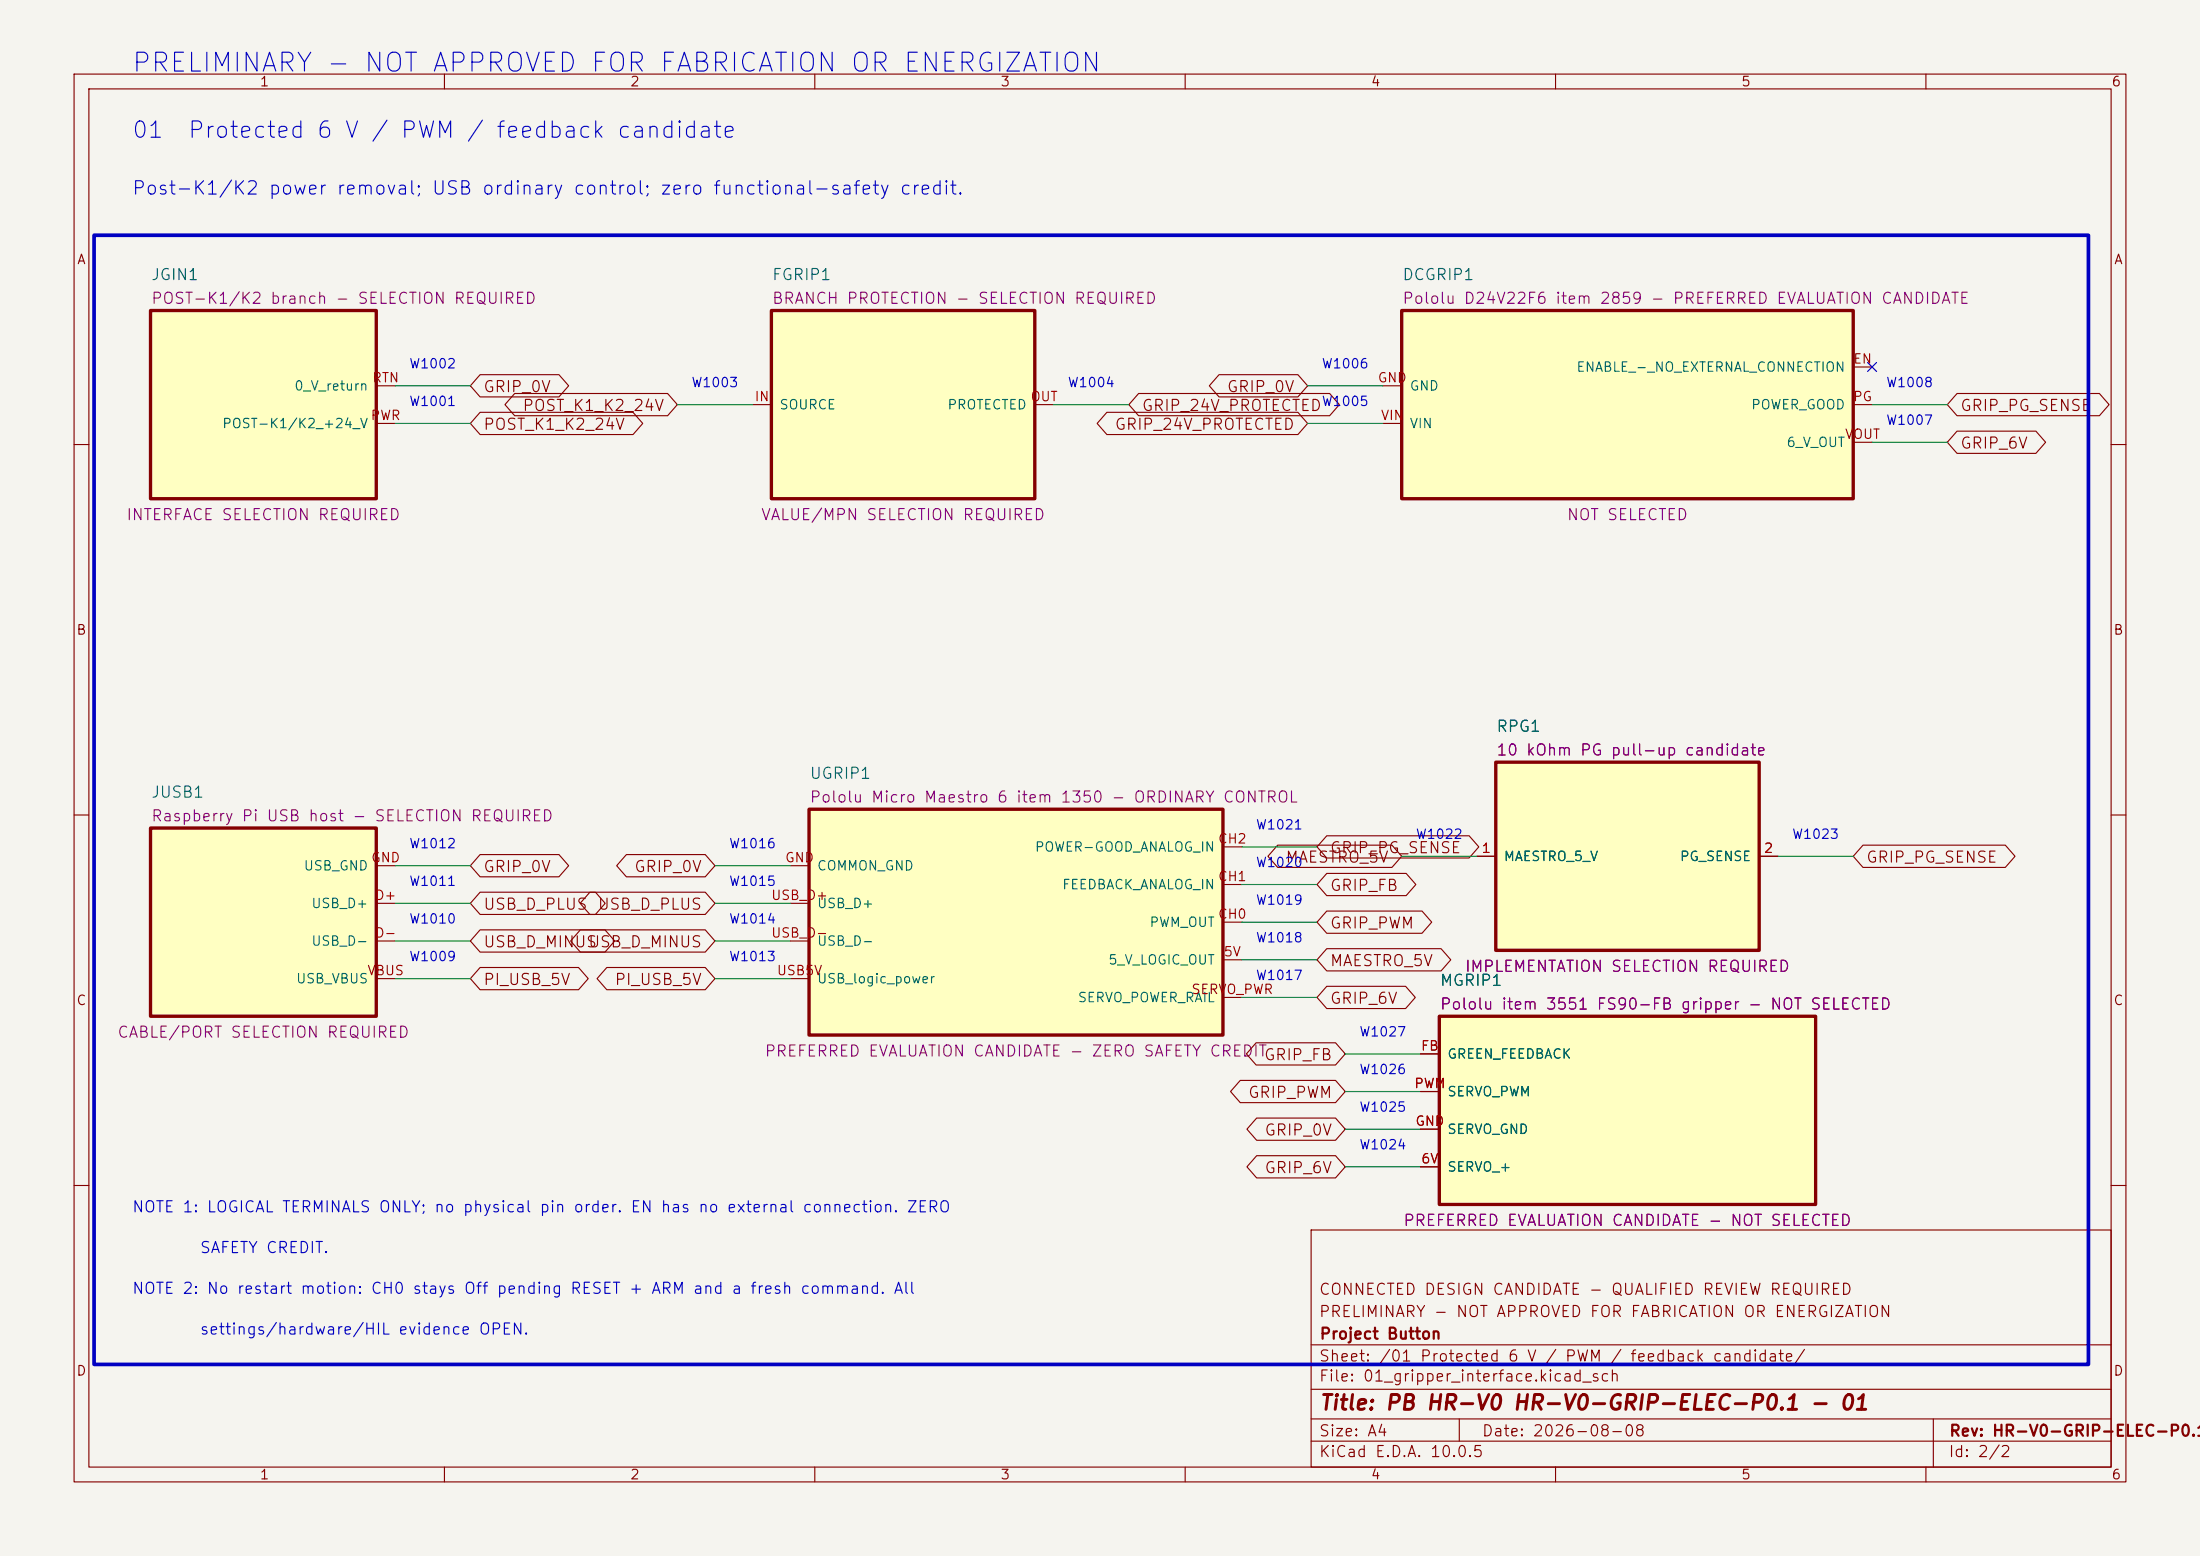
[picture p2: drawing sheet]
(kicad_sch
 (version 20250114) (generator "eeschema") (generator_version "10.0") (paper "A4")
 (title_block (title "PB HR-V0 HR-V0-GRIP-ELEC-P0.1 - 01") (date "2026-08-08") (rev "HR-V0-GRIP-ELEC-P0.1")
  (company "Project Button") (comment 1 "PRELIMINARY - NOT APPROVED FOR FABRICATION OR ENERGIZATION") (comment 2 "CONNECTED DESIGN CANDIDATE - QUALIFIED REVIEW REQUIRED"))
 (lib_symbols (symbol "PBV3:JGIN1"
   (pin_names (offset 1.016)) (exclude_from_sim no) (in_bom yes) (on_board yes)
   (property "Reference" "JGIN1" (at -15.24 -16.70 0) (effects (font (size 1.50 1.50)) (justify left bottom)))
   (property "Value" "POST-K1/K2 branch - SELECTION REQUIRED" (at 0.00 0.00 0) (effects (font (size 1.50 1.50)) (hide yes)))
   (property "Footprint" "" (at 0.00 0.00 0) (effects (font (size 1.50 1.50)) (hide yes)))
   (property "Datasheet" "Project Button Electrical V3-P1.13" (at 0.00 0.00 0) (effects (font (size 1.50 1.50)) (hide yes)))
   (property "Description" "Logical terminal identifiers are not connector pin numbers or pad positions. Physical implementation is SELECTION REQUIRED." (at 0.00 0.00 0) (effects (font (size 1.50 1.50)) (hide yes)))
   (property "Status" "INTERFACE SELECTION REQUIRED" (at 0.00 15.70 0) (effects (font (size 1.50 1.50)) (justify bottom)))
   (property "Evidence" "Actuator-power removal boundary only; connector and conductors not released." (at 0.00 0.00 0) (effects (font (size 1.50 1.50)) (hide yes)))
   (property "Display" "POST-K1/K2 branch - SELECTION REQUIRED" (at -15.24 -13.50 0) (effects (font (size 1.50 1.50)) (justify left bottom)))
   (symbol "JGIN1_0_1"
    (rectangle (start -15.24 -12.70) (end 15.24 12.70) (stroke (width 0.45) (type solid)) (fill (type background))))
   (symbol "JGIN1_1_1" (pin passive line (at 17.78 -2.54 180) (length 2.54) (name "POST-K1/K2 +24 V" (effects (font (size 1.27 1.27)))) (number "PWR" (effects (font (size 1.27 1.27))))) (pin passive line (at 17.78 2.54 180) (length 2.54) (name "0 V return" (effects (font (size 1.27 1.27)))) (number "RTN" (effects (font (size 1.27 1.27))))))
   (embedded_fonts no))
(symbol "PBV3:FGRIP1"
   (pin_names (offset 1.016)) (exclude_from_sim no) (in_bom yes) (on_board yes)
   (property "Reference" "FGRIP1" (at -17.78 -16.70 0) (effects (font (size 1.50 1.50)) (justify left bottom)))
   (property "Value" "BRANCH PROTECTION - SELECTION REQUIRED" (at 0.00 0.00 0) (effects (font (size 1.50 1.50)) (hide yes)))
   (property "Footprint" "" (at 0.00 0.00 0) (effects (font (size 1.50 1.50)) (hide yes)))
   (property "Datasheet" "No manufacturer selected" (at 0.00 0.00 0) (effects (font (size 1.50 1.50)) (hide yes)))
   (property "Description" "Fault current, cable, inrush, regulator behavior, ambient, bundling, connector limits and jurisdiction required." (at 0.00 0.00 0) (effects (font (size 1.50 1.50)) (hide yes)))
   (property "Status" "VALUE/MPN SELECTION REQUIRED" (at 0.00 15.70 0) (effects (font (size 1.50 1.50)) (justify bottom)))
   (property "Evidence" "No value or order code released." (at 0.00 0.00 0) (effects (font (size 1.50 1.50)) (hide yes)))
   (property "Display" "BRANCH PROTECTION - SELECTION REQUIRED" (at -17.78 -13.50 0) (effects (font (size 1.50 1.50)) (justify left bottom)))
   (symbol "FGRIP1_0_1"
    (rectangle (start -17.78 -12.70) (end 17.78 12.70) (stroke (width 0.45) (type solid)) (fill (type background))))
   (symbol "FGRIP1_1_1" (pin passive line (at -20.32 0.00 0) (length 2.54) (name "SOURCE" (effects (font (size 1.27 1.27)))) (number "IN" (effects (font (size 1.27 1.27))))) (pin passive line (at 20.32 0.00 180) (length 2.54) (name "PROTECTED" (effects (font (size 1.27 1.27)))) (number "OUT" (effects (font (size 1.27 1.27))))))
   (embedded_fonts no))
(symbol "PBV3:DCGRIP1"
   (pin_names (offset 1.016)) (exclude_from_sim no) (in_bom yes) (on_board yes)
   (property "Reference" "DCGRIP1" (at -30.48 -16.70 0) (effects (font (size 1.50 1.50)) (justify left bottom)))
   (property "Value" "Pololu D24V22F6 item 2859 - PREFERRED EVALUATION CANDIDATE" (at 0.00 0.00 0) (effects (font (size 1.50 1.50)) (hide yes)))
   (property "Footprint" "" (at 0.00 0.00 0) (effects (font (size 1.50 1.50)) (hide yes)))
   (property "Datasheet" "https://www.pololu.com/product/2859" (at 0.00 0.00 0) (effects (font (size 1.50 1.50)) (hide yes)))
   (property "Description" "EN is represented by an isolated logical stub and shall have no external connection in this candidate. Carrier, terminals, thermal/noise/inrush/capacitance and protection remain open." (at 0.00 0.00 0) (effects (font (size 1.50 1.50)) (hide yes)))
   (property "Status" "NOT SELECTED" (at 0.00 15.70 0) (effects (font (size 1.50 1.50)) (justify bottom)))
   (property "Evidence" "Product page current 2026; dimension drawing 12 November 2015. Typical current is not a released Project Button capacity." (at 0.00 0.00 0) (effects (font (size 1.50 1.50)) (hide yes)))
   (property "Display" "Pololu D24V22F6 item 2859 - PREFERRED EVALUATION CANDIDATE" (at -30.48 -13.50 0) (effects (font (size 1.50 1.50)) (justify left bottom)))
   (symbol "DCGRIP1_0_1"
    (rectangle (start -30.48 -12.70) (end 30.48 12.70) (stroke (width 0.45) (type solid)) (fill (type background))))
   (symbol "DCGRIP1_1_1" (pin passive line (at -33.02 -2.54 0) (length 2.54) (name "VIN" (effects (font (size 1.27 1.27)))) (number "VIN" (effects (font (size 1.27 1.27))))) (pin passive line (at -33.02 2.54 0) (length 2.54) (name "GND" (effects (font (size 1.27 1.27)))) (number "GND" (effects (font (size 1.27 1.27))))) (pin passive line (at 33.02 -5.08 180) (length 2.54) (name "6 V OUT" (effects (font (size 1.27 1.27)))) (number "VOUT" (effects (font (size 1.27 1.27))))) (pin passive line (at 33.02 0.00 180) (length 2.54) (name "POWER GOOD" (effects (font (size 1.27 1.27)))) (number "PG" (effects (font (size 1.27 1.27))))) (pin passive line (at 33.02 5.08 180) (length 2.54) (name "ENABLE - NO EXTERNAL CONNECTION" (effects (font (size 1.27 1.27)))) (number "EN" (effects (font (size 1.27 1.27))))))
   (embedded_fonts no))
(symbol "PBV3:JUSB1"
   (pin_names (offset 1.016)) (exclude_from_sim no) (in_bom yes) (on_board yes)
   (property "Reference" "JUSB1" (at -15.24 -16.70 0) (effects (font (size 1.50 1.50)) (justify left bottom)))
   (property "Value" "Raspberry Pi USB host - SELECTION REQUIRED" (at 0.00 0.00 0) (effects (font (size 1.50 1.50)) (hide yes)))
   (property "Footprint" "" (at 0.00 0.00 0) (effects (font (size 1.50 1.50)) (hide yes)))
   (property "Datasheet" "Raspberry Pi host boundary" (at 0.00 0.00 0) (effects (font (size 1.50 1.50)) (hide yes)))
   (property "Description" "Exact Pi port, cable, retention, enumeration, disconnect and EMC evidence remain open." (at 0.00 0.00 0) (effects (font (size 1.50 1.50)) (hide yes)))
   (property "Status" "CABLE/PORT SELECTION REQUIRED" (at 0.00 15.70 0) (effects (font (size 1.50 1.50)) (justify bottom)))
   (property "Evidence" "No connector order code released." (at 0.00 0.00 0) (effects (font (size 1.50 1.50)) (hide yes)))
   (property "Display" "Raspberry Pi USB host - SELECTION REQUIRED" (at -15.24 -13.50 0) (effects (font (size 1.50 1.50)) (justify left bottom)))
   (symbol "JUSB1_0_1"
    (rectangle (start -15.24 -12.70) (end 15.24 12.70) (stroke (width 0.45) (type solid)) (fill (type background))))
   (symbol "JUSB1_1_1" (pin passive line (at 17.78 -7.62 180) (length 2.54) (name "USB VBUS" (effects (font (size 1.27 1.27)))) (number "VBUS" (effects (font (size 1.27 1.27))))) (pin passive line (at 17.78 -2.54 180) (length 2.54) (name "USB D-" (effects (font (size 1.27 1.27)))) (number "D-" (effects (font (size 1.27 1.27))))) (pin passive line (at 17.78 2.54 180) (length 2.54) (name "USB D+" (effects (font (size 1.27 1.27)))) (number "D+" (effects (font (size 1.27 1.27))))) (pin passive line (at 17.78 7.62 180) (length 2.54) (name "USB GND" (effects (font (size 1.27 1.27)))) (number "GND" (effects (font (size 1.27 1.27))))))
   (embedded_fonts no))
(symbol "PBV3:UGRIP1"
   (pin_names (offset 1.016)) (exclude_from_sim no) (in_bom yes) (on_board yes)
   (property "Reference" "UGRIP1" (at -27.94 -19.24 0) (effects (font (size 1.50 1.50)) (justify left bottom)))
   (property "Value" "Pololu Micro Maestro 6 item 1350 - ORDINARY CONTROL" (at 0.00 0.00 0) (effects (font (size 1.50 1.50)) (hide yes)))
   (property "Footprint" "" (at 0.00 0.00 0) (effects (font (size 1.50 1.50)) (hide yes)))
   (property "Datasheet" "https://www.pololu.com/product/1350/" (at 0.00 0.00 0) (effects (font (size 1.50 1.50)) (hide yes)))
   (property "Description" "Internal script empty; run-on-startup disabled; CH0 startup/error Off; CH1/CH2 inputs; nonzero serial timeout and all endpoints/speed/acceleration SELECTION REQUIRED and HIL validation required." (at 0.00 0.00 0) (effects (font (size 1.50 1.50)) (hide yes)))
   (property "Status" "PREFERRED EVALUATION CANDIDATE - ZERO SAFETY CREDIT" (at 0.00 18.24 0) (effects (font (size 1.50 1.50)) (justify bottom)))
   (property "Evidence" "User guide copyright 2001-2022; product page current 2026. Not safety rated or credited." (at 0.00 0.00 0) (effects (font (size 1.50 1.50)) (hide yes)))
   (property "Display" "Pololu Micro Maestro 6 item 1350 - ORDINARY CONTROL" (at -27.94 -16.04 0) (effects (font (size 1.50 1.50)) (justify left bottom)))
   (symbol "UGRIP1_0_1"
    (rectangle (start -27.94 -15.24) (end 27.94 15.24) (stroke (width 0.45) (type solid)) (fill (type background))))
   (symbol "UGRIP1_1_1" (pin passive line (at -30.48 -7.62 0) (length 2.54) (name "USB logic power" (effects (font (size 1.27 1.27)))) (number "USB5V" (effects (font (size 1.27 1.27))))) (pin passive line (at -30.48 -2.54 0) (length 2.54) (name "USB D-" (effects (font (size 1.27 1.27)))) (number "USB_D-" (effects (font (size 1.27 1.27))))) (pin passive line (at -30.48 2.54 0) (length 2.54) (name "USB D+" (effects (font (size 1.27 1.27)))) (number "USB_D+" (effects (font (size 1.27 1.27))))) (pin passive line (at -30.48 7.62 0) (length 2.54) (name "COMMON GND" (effects (font (size 1.27 1.27)))) (number "GND" (effects (font (size 1.27 1.27))))) (pin passive line (at 30.48 -10.16 180) (length 2.54) (name "SERVO POWER RAIL" (effects (font (size 1.27 1.27)))) (number "SERVO_PWR" (effects (font (size 1.27 1.27))))) (pin passive line (at 30.48 -5.08 180) (length 2.54) (name "5 V LOGIC OUT" (effects (font (size 1.27 1.27)))) (number "5V" (effects (font (size 1.27 1.27))))) (pin passive line (at 30.48 0.00 180) (length 2.54) (name "PWM OUT" (effects (font (size 1.27 1.27)))) (number "CH0" (effects (font (size 1.27 1.27))))) (pin passive line (at 30.48 5.08 180) (length 2.54) (name "FEEDBACK ANALOG IN" (effects (font (size 1.27 1.27)))) (number "CH1" (effects (font (size 1.27 1.27))))) (pin passive line (at 30.48 10.16 180) (length 2.54) (name "POWER-GOOD ANALOG IN" (effects (font (size 1.27 1.27)))) (number "CH2" (effects (font (size 1.27 1.27))))))
   (embedded_fonts no))
(symbol "PBV3:RPG1"
   (pin_names (offset 1.016)) (exclude_from_sim no) (in_bom yes) (on_board yes)
   (property "Reference" "RPG1" (at -17.78 -16.70 0) (effects (font (size 1.50 1.50)) (justify left bottom)))
   (property "Value" "10 kOhm PG pull-up candidate" (at 0.00 0.00 0) (effects (font (size 1.50 1.50)) (hide yes)))
   (property "Footprint" "" (at 0.00 0.00 0) (effects (font (size 1.50 1.50)) (hide yes)))
   (property "Datasheet" "Panasonic ERJ-6ENF1002V record already controlled in Electrical V3" (at 0.00 0.00 0) (effects (font (size 1.50 1.50)) (hide yes)))
   (property "Description" "Exact placement/carrier/termination and application review remain open." (at 0.00 0.00 0) (effects (font (size 1.50 1.50)) (hide yes)))
   (property "Status" "IMPLEMENTATION SELECTION REQUIRED" (at 0.00 15.70 0) (effects (font (size 1.50 1.50)) (justify bottom)))
   (property "Evidence" "10 kOhm exact resistor candidate; no carrier released." (at 0.00 0.00 0) (effects (font (size 1.50 1.50)) (hide yes)))
   (property "Display" "10 kOhm PG pull-up candidate" (at -17.78 -13.50 0) (effects (font (size 1.50 1.50)) (justify left bottom)))
   (symbol "RPG1_0_1"
    (rectangle (start -17.78 -12.70) (end 17.78 12.70) (stroke (width 0.45) (type solid)) (fill (type background))))
   (symbol "RPG1_1_1" (pin passive line (at -20.32 0.00 0) (length 2.54) (name "MAESTRO 5 V" (effects (font (size 1.27 1.27)))) (number "1" (effects (font (size 1.27 1.27))))) (pin passive line (at 20.32 0.00 180) (length 2.54) (name "PG SENSE" (effects (font (size 1.27 1.27)))) (number "2" (effects (font (size 1.27 1.27))))))
   (embedded_fonts no))
(symbol "PBV3:MGRIP1"
   (pin_names (offset 1.016)) (exclude_from_sim no) (in_bom yes) (on_board yes)
   (property "Reference" "MGRIP1" (at -25.40 -16.70 0) (effects (font (size 1.50 1.50)) (justify left bottom)))
   (property "Value" "Pololu item 3551 FS90-FB gripper - NOT SELECTED" (at 0.00 0.00 0) (effects (font (size 1.50 1.50)) (hide yes)))
   (property "Footprint" "" (at 0.00 0.00 0) (effects (font (size 1.50 1.50)) (hide yes)))
   (property "Datasheet" "https://www.pololu.com/product/3551 and https://www.pololu.com/product/3436" (at 0.00 0.00 0) (effects (font (size 1.50 1.50)) (hide yes)))
   (property "Description" "Received identity, exact connector mapping, endpoints, feedback correlation, current/thermal behavior, guard and stalling/backdrive proof remain open." (at 0.00 0.00 0) (effects (font (size 1.50 1.50)) (hide yes)))
   (property "Status" "PREFERRED EVALUATION CANDIDATE - NOT SELECTED" (at 0.00 15.70 0) (effects (font (size 1.50 1.50)) (justify bottom)))
   (property "Evidence" "Product records current 2026; item 3551 drawing 31 August 2018." (at 0.00 0.00 0) (effects (font (size 1.50 1.50)) (hide yes)))
   (property "Display" "Pololu item 3551 FS90-FB gripper - NOT SELECTED" (at -25.40 -13.50 0) (effects (font (size 1.50 1.50)) (justify left bottom)))
   (symbol "MGRIP1_0_1"
    (rectangle (start -25.40 -12.70) (end 25.40 12.70) (stroke (width 0.45) (type solid)) (fill (type background))))
   (symbol "MGRIP1_1_1" (pin passive line (at -27.94 -7.62 0) (length 2.54) (name "SERVO +" (effects (font (size 1.27 1.27)))) (number "6V" (effects (font (size 1.27 1.27))))) (pin passive line (at -27.94 -2.54 0) (length 2.54) (name "SERVO GND" (effects (font (size 1.27 1.27)))) (number "GND" (effects (font (size 1.27 1.27))))) (pin passive line (at -27.94 2.54 0) (length 2.54) (name "SERVO PWM" (effects (font (size 1.27 1.27)))) (number "PWM" (effects (font (size 1.27 1.27))))) (pin passive line (at -27.94 7.62 0) (length 2.54) (name "GREEN FEEDBACK" (effects (font (size 1.27 1.27)))) (number "FB" (effects (font (size 1.27 1.27))))))
   (embedded_fonts no)))
 (text "PRELIMINARY - NOT APPROVED FOR FABRICATION OR ENERGIZATION" (exclude_from_sim no) (at 17.78 10.16 0) (effects (font (size 2.54 2.54)) (justify left bottom))) (text "01  Protected 6 V / PWM / feedback candidate" (exclude_from_sim no) (at 17.78 19.05 0) (effects (font (size 2.20 2.20)) (justify left bottom))) (text "Post-K1/K2 power removal; USB ordinary control; zero functional-safety credit." (exclude_from_sim no) (at 17.78 26.67 0) (effects (font (size 1.80 1.80)) (justify left bottom))) (rectangle (start 12.70 31.75) (end 281.94 184.15) (stroke (width 0.50) (type solid)) (fill (type none))) (wire (pts (xy 53.34 57.15) (xy 63.50 57.15)) (stroke (width 0) (type default)))
(global_label "POST_K1_K2_24V" (shape bidirectional) (at 63.50 57.15 0) (fields_autoplaced yes) (effects (font (size 1.50 1.50)) (justify left))
    (property "Intersheetrefs" "${INTERSHEET_REFS}" (at 63.50 59.69 0) (effects (font (size 1.27 1.27)) (hide yes))))
(text "W1001" (exclude_from_sim no) (at 58.42 55.15 0) (effects (font (size 1.27 1.27)) (justify bottom)))
(wire (pts (xy 53.34 52.07) (xy 63.50 52.07)) (stroke (width 0) (type default)))
(global_label "GRIP_0V" (shape bidirectional) (at 63.50 52.07 0) (fields_autoplaced yes) (effects (font (size 1.50 1.50)) (justify left))
    (property "Intersheetrefs" "${INTERSHEET_REFS}" (at 63.50 54.61 0) (effects (font (size 1.27 1.27)) (hide yes))))
(text "W1002" (exclude_from_sim no) (at 58.42 50.07 0) (effects (font (size 1.27 1.27)) (justify bottom))) (wire (pts (xy 101.60 54.61) (xy 91.44 54.61)) (stroke (width 0) (type default)))
(global_label "POST_K1_K2_24V" (shape bidirectional) (at 91.44 54.61 180) (fields_autoplaced yes) (effects (font (size 1.50 1.50)) (justify right))
    (property "Intersheetrefs" "${INTERSHEET_REFS}" (at 91.44 57.15 0) (effects (font (size 1.27 1.27)) (hide yes))))
(text "W1003" (exclude_from_sim no) (at 96.52 52.61 0) (effects (font (size 1.27 1.27)) (justify bottom)))
(wire (pts (xy 142.24 54.61) (xy 152.40 54.61)) (stroke (width 0) (type default)))
(global_label "GRIP_24V_PROTECTED" (shape bidirectional) (at 152.40 54.61 0) (fields_autoplaced yes) (effects (font (size 1.50 1.50)) (justify left))
    (property "Intersheetrefs" "${INTERSHEET_REFS}" (at 152.40 57.15 0) (effects (font (size 1.27 1.27)) (hide yes))))
(text "W1004" (exclude_from_sim no) (at 147.32 52.61 0) (effects (font (size 1.27 1.27)) (justify bottom))) (wire (pts (xy 186.69 57.15) (xy 176.53 57.15)) (stroke (width 0) (type default)))
(global_label "GRIP_24V_PROTECTED" (shape bidirectional) (at 176.53 57.15 180) (fields_autoplaced yes) (effects (font (size 1.50 1.50)) (justify right))
    (property "Intersheetrefs" "${INTERSHEET_REFS}" (at 176.53 59.69 0) (effects (font (size 1.27 1.27)) (hide yes))))
(text "W1005" (exclude_from_sim no) (at 181.61 55.15 0) (effects (font (size 1.27 1.27)) (justify bottom)))
(wire (pts (xy 186.69 52.07) (xy 176.53 52.07)) (stroke (width 0) (type default)))
(global_label "GRIP_0V" (shape bidirectional) (at 176.53 52.07 180) (fields_autoplaced yes) (effects (font (size 1.50 1.50)) (justify right))
    (property "Intersheetrefs" "${INTERSHEET_REFS}" (at 176.53 54.61 0) (effects (font (size 1.27 1.27)) (hide yes))))
(text "W1006" (exclude_from_sim no) (at 181.61 50.07 0) (effects (font (size 1.27 1.27)) (justify bottom)))
(wire (pts (xy 252.73 59.69) (xy 262.89 59.69)) (stroke (width 0) (type default)))
(global_label "GRIP_6V" (shape bidirectional) (at 262.89 59.69 0) (fields_autoplaced yes) (effects (font (size 1.50 1.50)) (justify left))
    (property "Intersheetrefs" "${INTERSHEET_REFS}" (at 262.89 62.23 0) (effects (font (size 1.27 1.27)) (hide yes))))
(text "W1007" (exclude_from_sim no) (at 257.81 57.69 0) (effects (font (size 1.27 1.27)) (justify bottom)))
(wire (pts (xy 252.73 54.61) (xy 262.89 54.61)) (stroke (width 0) (type default)))
(global_label "GRIP_PG_SENSE" (shape bidirectional) (at 262.89 54.61 0) (fields_autoplaced yes) (effects (font (size 1.50 1.50)) (justify left))
    (property "Intersheetrefs" "${INTERSHEET_REFS}" (at 262.89 57.15 0) (effects (font (size 1.27 1.27)) (hide yes))))
(text "W1008" (exclude_from_sim no) (at 257.81 52.61 0) (effects (font (size 1.27 1.27)) (justify bottom)))
(no_connect (at 252.73 49.53)) (wire (pts (xy 53.34 132.08) (xy 63.50 132.08)) (stroke (width 0) (type default)))
(global_label "PI_USB_5V" (shape bidirectional) (at 63.50 132.08 0) (fields_autoplaced yes) (effects (font (size 1.50 1.50)) (justify left))
    (property "Intersheetrefs" "${INTERSHEET_REFS}" (at 63.50 134.62 0) (effects (font (size 1.27 1.27)) (hide yes))))
(text "W1009" (exclude_from_sim no) (at 58.42 130.08 0) (effects (font (size 1.27 1.27)) (justify bottom)))
(wire (pts (xy 53.34 127.00) (xy 63.50 127.00)) (stroke (width 0) (type default)))
(global_label "USB_D_MINUS" (shape bidirectional) (at 63.50 127.00 0) (fields_autoplaced yes) (effects (font (size 1.50 1.50)) (justify left))
    (property "Intersheetrefs" "${INTERSHEET_REFS}" (at 63.50 129.54 0) (effects (font (size 1.27 1.27)) (hide yes))))
(text "W1010" (exclude_from_sim no) (at 58.42 125.00 0) (effects (font (size 1.27 1.27)) (justify bottom)))
(wire (pts (xy 53.34 121.92) (xy 63.50 121.92)) (stroke (width 0) (type default)))
(global_label "USB_D_PLUS" (shape bidirectional) (at 63.50 121.92 0) (fields_autoplaced yes) (effects (font (size 1.50 1.50)) (justify left))
    (property "Intersheetrefs" "${INTERSHEET_REFS}" (at 63.50 124.46 0) (effects (font (size 1.27 1.27)) (hide yes))))
(text "W1011" (exclude_from_sim no) (at 58.42 119.92 0) (effects (font (size 1.27 1.27)) (justify bottom)))
(wire (pts (xy 53.34 116.84) (xy 63.50 116.84)) (stroke (width 0) (type default)))
(global_label "GRIP_0V" (shape bidirectional) (at 63.50 116.84 0) (fields_autoplaced yes) (effects (font (size 1.50 1.50)) (justify left))
    (property "Intersheetrefs" "${INTERSHEET_REFS}" (at 63.50 119.38 0) (effects (font (size 1.27 1.27)) (hide yes))))
(text "W1012" (exclude_from_sim no) (at 58.42 114.84 0) (effects (font (size 1.27 1.27)) (justify bottom))) (wire (pts (xy 106.68 132.08) (xy 96.52 132.08)) (stroke (width 0) (type default)))
(global_label "PI_USB_5V" (shape bidirectional) (at 96.52 132.08 180) (fields_autoplaced yes) (effects (font (size 1.50 1.50)) (justify right))
    (property "Intersheetrefs" "${INTERSHEET_REFS}" (at 96.52 134.62 0) (effects (font (size 1.27 1.27)) (hide yes))))
(text "W1013" (exclude_from_sim no) (at 101.60 130.08 0) (effects (font (size 1.27 1.27)) (justify bottom)))
(wire (pts (xy 106.68 127.00) (xy 96.52 127.00)) (stroke (width 0) (type default)))
(global_label "USB_D_MINUS" (shape bidirectional) (at 96.52 127.00 180) (fields_autoplaced yes) (effects (font (size 1.50 1.50)) (justify right))
    (property "Intersheetrefs" "${INTERSHEET_REFS}" (at 96.52 129.54 0) (effects (font (size 1.27 1.27)) (hide yes))))
(text "W1014" (exclude_from_sim no) (at 101.60 125.00 0) (effects (font (size 1.27 1.27)) (justify bottom)))
(wire (pts (xy 106.68 121.92) (xy 96.52 121.92)) (stroke (width 0) (type default)))
(global_label "USB_D_PLUS" (shape bidirectional) (at 96.52 121.92 180) (fields_autoplaced yes) (effects (font (size 1.50 1.50)) (justify right))
    (property "Intersheetrefs" "${INTERSHEET_REFS}" (at 96.52 124.46 0) (effects (font (size 1.27 1.27)) (hide yes))))
(text "W1015" (exclude_from_sim no) (at 101.60 119.92 0) (effects (font (size 1.27 1.27)) (justify bottom)))
(wire (pts (xy 106.68 116.84) (xy 96.52 116.84)) (stroke (width 0) (type default)))
(global_label "GRIP_0V" (shape bidirectional) (at 96.52 116.84 180) (fields_autoplaced yes) (effects (font (size 1.50 1.50)) (justify right))
    (property "Intersheetrefs" "${INTERSHEET_REFS}" (at 96.52 119.38 0) (effects (font (size 1.27 1.27)) (hide yes))))
(text "W1016" (exclude_from_sim no) (at 101.60 114.84 0) (effects (font (size 1.27 1.27)) (justify bottom)))
(wire (pts (xy 167.64 134.62) (xy 177.80 134.62)) (stroke (width 0) (type default)))
(global_label "GRIP_6V" (shape bidirectional) (at 177.80 134.62 0) (fields_autoplaced yes) (effects (font (size 1.50 1.50)) (justify left))
    (property "Intersheetrefs" "${INTERSHEET_REFS}" (at 177.80 137.16 0) (effects (font (size 1.27 1.27)) (hide yes))))
(text "W1017" (exclude_from_sim no) (at 172.72 132.62 0) (effects (font (size 1.27 1.27)) (justify bottom)))
(wire (pts (xy 167.64 129.54) (xy 177.80 129.54)) (stroke (width 0) (type default)))
(global_label "MAESTRO_5V" (shape bidirectional) (at 177.80 129.54 0) (fields_autoplaced yes) (effects (font (size 1.50 1.50)) (justify left))
    (property "Intersheetrefs" "${INTERSHEET_REFS}" (at 177.80 132.08 0) (effects (font (size 1.27 1.27)) (hide yes))))
(text "W1018" (exclude_from_sim no) (at 172.72 127.54 0) (effects (font (size 1.27 1.27)) (justify bottom)))
(wire (pts (xy 167.64 124.46) (xy 177.80 124.46)) (stroke (width 0) (type default)))
(global_label "GRIP_PWM" (shape bidirectional) (at 177.80 124.46 0) (fields_autoplaced yes) (effects (font (size 1.50 1.50)) (justify left))
    (property "Intersheetrefs" "${INTERSHEET_REFS}" (at 177.80 127.00 0) (effects (font (size 1.27 1.27)) (hide yes))))
(text "W1019" (exclude_from_sim no) (at 172.72 122.46 0) (effects (font (size 1.27 1.27)) (justify bottom)))
(wire (pts (xy 167.64 119.38) (xy 177.80 119.38)) (stroke (width 0) (type default)))
(global_label "GRIP_FB" (shape bidirectional) (at 177.80 119.38 0) (fields_autoplaced yes) (effects (font (size 1.50 1.50)) (justify left))
    (property "Intersheetrefs" "${INTERSHEET_REFS}" (at 177.80 121.92 0) (effects (font (size 1.27 1.27)) (hide yes))))
(text "W1020" (exclude_from_sim no) (at 172.72 117.38 0) (effects (font (size 1.27 1.27)) (justify bottom)))
(wire (pts (xy 167.64 114.30) (xy 177.80 114.30)) (stroke (width 0) (type default)))
(global_label "GRIP_PG_SENSE" (shape bidirectional) (at 177.80 114.30 0) (fields_autoplaced yes) (effects (font (size 1.50 1.50)) (justify left))
    (property "Intersheetrefs" "${INTERSHEET_REFS}" (at 177.80 116.84 0) (effects (font (size 1.27 1.27)) (hide yes))))
(text "W1021" (exclude_from_sim no) (at 172.72 112.30 0) (effects (font (size 1.27 1.27)) (justify bottom))) (wire (pts (xy 199.39 115.57) (xy 189.23 115.57)) (stroke (width 0) (type default)))
(global_label "MAESTRO_5V" (shape bidirectional) (at 189.23 115.57 180) (fields_autoplaced yes) (effects (font (size 1.50 1.50)) (justify right))
    (property "Intersheetrefs" "${INTERSHEET_REFS}" (at 189.23 118.11 0) (effects (font (size 1.27 1.27)) (hide yes))))
(text "W1022" (exclude_from_sim no) (at 194.31 113.57 0) (effects (font (size 1.27 1.27)) (justify bottom)))
(wire (pts (xy 240.03 115.57) (xy 250.19 115.57)) (stroke (width 0) (type default)))
(global_label "GRIP_PG_SENSE" (shape bidirectional) (at 250.19 115.57 0) (fields_autoplaced yes) (effects (font (size 1.50 1.50)) (justify left))
    (property "Intersheetrefs" "${INTERSHEET_REFS}" (at 250.19 118.11 0) (effects (font (size 1.27 1.27)) (hide yes))))
(text "W1023" (exclude_from_sim no) (at 245.11 113.57 0) (effects (font (size 1.27 1.27)) (justify bottom))) (wire (pts (xy 191.77 157.48) (xy 181.61 157.48)) (stroke (width 0) (type default)))
(global_label "GRIP_6V" (shape bidirectional) (at 181.61 157.48 180) (fields_autoplaced yes) (effects (font (size 1.50 1.50)) (justify right))
    (property "Intersheetrefs" "${INTERSHEET_REFS}" (at 181.61 160.02 0) (effects (font (size 1.27 1.27)) (hide yes))))
(text "W1024" (exclude_from_sim no) (at 186.69 155.48 0) (effects (font (size 1.27 1.27)) (justify bottom)))
(wire (pts (xy 191.77 152.40) (xy 181.61 152.40)) (stroke (width 0) (type default)))
(global_label "GRIP_0V" (shape bidirectional) (at 181.61 152.40 180) (fields_autoplaced yes) (effects (font (size 1.50 1.50)) (justify right))
    (property "Intersheetrefs" "${INTERSHEET_REFS}" (at 181.61 154.94 0) (effects (font (size 1.27 1.27)) (hide yes))))
(text "W1025" (exclude_from_sim no) (at 186.69 150.40 0) (effects (font (size 1.27 1.27)) (justify bottom)))
(wire (pts (xy 191.77 147.32) (xy 181.61 147.32)) (stroke (width 0) (type default)))
(global_label "GRIP_PWM" (shape bidirectional) (at 181.61 147.32 180) (fields_autoplaced yes) (effects (font (size 1.50 1.50)) (justify right))
    (property "Intersheetrefs" "${INTERSHEET_REFS}" (at 181.61 149.86 0) (effects (font (size 1.27 1.27)) (hide yes))))
(text "W1026" (exclude_from_sim no) (at 186.69 145.32 0) (effects (font (size 1.27 1.27)) (justify bottom)))
(wire (pts (xy 191.77 142.24) (xy 181.61 142.24)) (stroke (width 0) (type default)))
(global_label "GRIP_FB" (shape bidirectional) (at 181.61 142.24 180) (fields_autoplaced yes) (effects (font (size 1.50 1.50)) (justify right))
    (property "Intersheetrefs" "${INTERSHEET_REFS}" (at 181.61 144.78 0) (effects (font (size 1.27 1.27)) (hide yes))))
(text "W1027" (exclude_from_sim no) (at 186.69 140.24 0) (effects (font (size 1.27 1.27)) (justify bottom))) (text "NOTE 1: LOGICAL TERMINALS ONLY; no physical pin order. EN has no external connection. ZERO" (exclude_from_sim no) (at 17.78 164.00 0) (effects (font (size 1.50 1.50)) (justify left bottom))) (text "        SAFETY CREDIT." (exclude_from_sim no) (at 17.78 169.50 0) (effects (font (size 1.50 1.50)) (justify left bottom))) (text "NOTE 2: No restart motion: CH0 stays Off pending RESET + ARM and a fresh command. All" (exclude_from_sim no) (at 17.78 175.00 0) (effects (font (size 1.50 1.50)) (justify left bottom))) (text "        settings/hardware/HIL evidence OPEN." (exclude_from_sim no) (at 17.78 180.50 0) (effects (font (size 1.50 1.50)) (justify left bottom)))
 (symbol
   (lib_id "PBV3:JGIN1") (at 35.56 54.61 0) (unit 1) (exclude_from_sim no) (in_bom yes) (on_board yes) (dnp no)
   (property "Reference" "JGIN1" (at 20.32 37.91 0) (effects (font (size 1.50 1.50)) (justify left bottom)))
   (property "Value" "POST-K1/K2 branch - SELECTION REQUIRED" (at 35.56 54.61 0) (effects (font (size 1.50 1.50)) (hide yes)))
   (property "Footprint" "" (at 35.56 54.61 0) (effects (font (size 1.50 1.50)) (hide yes)))
   (property "Datasheet" "Project Button Electrical V3-P1.13" (at 35.56 54.61 0) (effects (font (size 1.50 1.50)) (hide yes)))
   (property "Description" "Logical terminal identifiers are not connector pin numbers or pad positions. Physical implementation is SELECTION REQUIRED." (at 35.56 54.61 0) (effects (font (size 1.50 1.50)) (hide yes)))
   (property "Status" "INTERFACE SELECTION REQUIRED" (at 35.56 70.31 0) (effects (font (size 1.50 1.50)) (justify bottom)))
   (property "Evidence" "Actuator-power removal boundary only; connector and conductors not released." (at 35.56 54.61 0) (effects (font (size 1.50 1.50)) (hide yes)))
   (property "Display" "POST-K1/K2 branch - SELECTION REQUIRED" (at 20.32 41.11 0) (effects (font (size 1.50 1.50)) (justify left bottom))) (pin "PWR") (pin "RTN"))
(symbol
   (lib_id "PBV3:FGRIP1") (at 121.92 54.61 0) (unit 1) (exclude_from_sim no) (in_bom yes) (on_board yes) (dnp no)
   (property "Reference" "FGRIP1" (at 104.14 37.91 0) (effects (font (size 1.50 1.50)) (justify left bottom)))
   (property "Value" "BRANCH PROTECTION - SELECTION REQUIRED" (at 121.92 54.61 0) (effects (font (size 1.50 1.50)) (hide yes)))
   (property "Footprint" "" (at 121.92 54.61 0) (effects (font (size 1.50 1.50)) (hide yes)))
   (property "Datasheet" "No manufacturer selected" (at 121.92 54.61 0) (effects (font (size 1.50 1.50)) (hide yes)))
   (property "Description" "Fault current, cable, inrush, regulator behavior, ambient, bundling, connector limits and jurisdiction required." (at 121.92 54.61 0) (effects (font (size 1.50 1.50)) (hide yes)))
   (property "Status" "VALUE/MPN SELECTION REQUIRED" (at 121.92 70.31 0) (effects (font (size 1.50 1.50)) (justify bottom)))
   (property "Evidence" "No value or order code released." (at 121.92 54.61 0) (effects (font (size 1.50 1.50)) (hide yes)))
   (property "Display" "BRANCH PROTECTION - SELECTION REQUIRED" (at 104.14 41.11 0) (effects (font (size 1.50 1.50)) (justify left bottom))) (pin "IN") (pin "OUT"))
(symbol
   (lib_id "PBV3:DCGRIP1") (at 219.71 54.61 0) (unit 1) (exclude_from_sim no) (in_bom yes) (on_board yes) (dnp no)
   (property "Reference" "DCGRIP1" (at 189.23 37.91 0) (effects (font (size 1.50 1.50)) (justify left bottom)))
   (property "Value" "Pololu D24V22F6 item 2859 - PREFERRED EVALUATION CANDIDATE" (at 219.71 54.61 0) (effects (font (size 1.50 1.50)) (hide yes)))
   (property "Footprint" "" (at 219.71 54.61 0) (effects (font (size 1.50 1.50)) (hide yes)))
   (property "Datasheet" "https://www.pololu.com/product/2859" (at 219.71 54.61 0) (effects (font (size 1.50 1.50)) (hide yes)))
   (property "Description" "EN is represented by an isolated logical stub and shall have no external connection in this candidate. Carrier, terminals, thermal/noise/inrush/capacitance and protection remain open." (at 219.71 54.61 0) (effects (font (size 1.50 1.50)) (hide yes)))
   (property "Status" "NOT SELECTED" (at 219.71 70.31 0) (effects (font (size 1.50 1.50)) (justify bottom)))
   (property "Evidence" "Product page current 2026; dimension drawing 12 November 2015. Typical current is not a released Project Button capacity." (at 219.71 54.61 0) (effects (font (size 1.50 1.50)) (hide yes)))
   (property "Display" "Pololu D24V22F6 item 2859 - PREFERRED EVALUATION CANDIDATE" (at 189.23 41.11 0) (effects (font (size 1.50 1.50)) (justify left bottom))) (pin "VIN") (pin "GND") (pin "VOUT") (pin "PG") (pin "EN"))
(symbol
   (lib_id "PBV3:JUSB1") (at 35.56 124.46 0) (unit 1) (exclude_from_sim no) (in_bom yes) (on_board yes) (dnp no)
   (property "Reference" "JUSB1" (at 20.32 107.76 0) (effects (font (size 1.50 1.50)) (justify left bottom)))
   (property "Value" "Raspberry Pi USB host - SELECTION REQUIRED" (at 35.56 124.46 0) (effects (font (size 1.50 1.50)) (hide yes)))
   (property "Footprint" "" (at 35.56 124.46 0) (effects (font (size 1.50 1.50)) (hide yes)))
   (property "Datasheet" "Raspberry Pi host boundary" (at 35.56 124.46 0) (effects (font (size 1.50 1.50)) (hide yes)))
   (property "Description" "Exact Pi port, cable, retention, enumeration, disconnect and EMC evidence remain open." (at 35.56 124.46 0) (effects (font (size 1.50 1.50)) (hide yes)))
   (property "Status" "CABLE/PORT SELECTION REQUIRED" (at 35.56 140.16 0) (effects (font (size 1.50 1.50)) (justify bottom)))
   (property "Evidence" "No connector order code released." (at 35.56 124.46 0) (effects (font (size 1.50 1.50)) (hide yes)))
   (property "Display" "Raspberry Pi USB host - SELECTION REQUIRED" (at 20.32 110.96 0) (effects (font (size 1.50 1.50)) (justify left bottom))) (pin "VBUS") (pin "D-") (pin "D+") (pin "GND"))
(symbol
   (lib_id "PBV3:UGRIP1") (at 137.16 124.46 0) (unit 1) (exclude_from_sim no) (in_bom yes) (on_board yes) (dnp no)
   (property "Reference" "UGRIP1" (at 109.22 105.22 0) (effects (font (size 1.50 1.50)) (justify left bottom)))
   (property "Value" "Pololu Micro Maestro 6 item 1350 - ORDINARY CONTROL" (at 137.16 124.46 0) (effects (font (size 1.50 1.50)) (hide yes)))
   (property "Footprint" "" (at 137.16 124.46 0) (effects (font (size 1.50 1.50)) (hide yes)))
   (property "Datasheet" "https://www.pololu.com/product/1350/" (at 137.16 124.46 0) (effects (font (size 1.50 1.50)) (hide yes)))
   (property "Description" "Internal script empty; run-on-startup disabled; CH0 startup/error Off; CH1/CH2 inputs; nonzero serial timeout and all endpoints/speed/acceleration SELECTION REQUIRED and HIL validation required." (at 137.16 124.46 0) (effects (font (size 1.50 1.50)) (hide yes)))
   (property "Status" "PREFERRED EVALUATION CANDIDATE - ZERO SAFETY CREDIT" (at 137.16 142.70 0) (effects (font (size 1.50 1.50)) (justify bottom)))
   (property "Evidence" "User guide copyright 2001-2022; product page current 2026. Not safety rated or credited." (at 137.16 124.46 0) (effects (font (size 1.50 1.50)) (hide yes)))
   (property "Display" "Pololu Micro Maestro 6 item 1350 - ORDINARY CONTROL" (at 109.22 108.42 0) (effects (font (size 1.50 1.50)) (justify left bottom))) (pin "USB5V") (pin "USB_D-") (pin "USB_D+") (pin "GND") (pin "SERVO_PWR") (pin "5V") (pin "CH0") (pin "CH1") (pin "CH2"))
(symbol
   (lib_id "PBV3:RPG1") (at 219.71 115.57 0) (unit 1) (exclude_from_sim no) (in_bom yes) (on_board yes) (dnp no)
   (property "Reference" "RPG1" (at 201.93 98.87 0) (effects (font (size 1.50 1.50)) (justify left bottom)))
   (property "Value" "10 kOhm PG pull-up candidate" (at 219.71 115.57 0) (effects (font (size 1.50 1.50)) (hide yes)))
   (property "Footprint" "" (at 219.71 115.57 0) (effects (font (size 1.50 1.50)) (hide yes)))
   (property "Datasheet" "Panasonic ERJ-6ENF1002V record already controlled in Electrical V3" (at 219.71 115.57 0) (effects (font (size 1.50 1.50)) (hide yes)))
   (property "Description" "Exact placement/carrier/termination and application review remain open." (at 219.71 115.57 0) (effects (font (size 1.50 1.50)) (hide yes)))
   (property "Status" "IMPLEMENTATION SELECTION REQUIRED" (at 219.71 131.27 0) (effects (font (size 1.50 1.50)) (justify bottom)))
   (property "Evidence" "10 kOhm exact resistor candidate; no carrier released." (at 219.71 115.57 0) (effects (font (size 1.50 1.50)) (hide yes)))
   (property "Display" "10 kOhm PG pull-up candidate" (at 201.93 102.07 0) (effects (font (size 1.50 1.50)) (justify left bottom))) (pin "1") (pin "2"))
(symbol
   (lib_id "PBV3:MGRIP1") (at 219.71 149.86 0) (unit 1) (exclude_from_sim no) (in_bom yes) (on_board yes) (dnp no)
   (property "Reference" "MGRIP1" (at 194.31 133.16 0) (effects (font (size 1.50 1.50)) (justify left bottom)))
   (property "Value" "Pololu item 3551 FS90-FB gripper - NOT SELECTED" (at 219.71 149.86 0) (effects (font (size 1.50 1.50)) (hide yes)))
   (property "Footprint" "" (at 219.71 149.86 0) (effects (font (size 1.50 1.50)) (hide yes)))
   (property "Datasheet" "https://www.pololu.com/product/3551 and https://www.pololu.com/product/3436" (at 219.71 149.86 0) (effects (font (size 1.50 1.50)) (hide yes)))
   (property "Description" "Received identity, exact connector mapping, endpoints, feedback correlation, current/thermal behavior, guard and stalling/backdrive proof remain open." (at 219.71 149.86 0) (effects (font (size 1.50 1.50)) (hide yes)))
   (property "Status" "PREFERRED EVALUATION CANDIDATE - NOT SELECTED" (at 219.71 165.56 0) (effects (font (size 1.50 1.50)) (justify bottom)))
   (property "Evidence" "Product records current 2026; item 3551 drawing 31 August 2018." (at 219.71 149.86 0) (effects (font (size 1.50 1.50)) (hide yes)))
   (property "Display" "Pololu item 3551 FS90-FB gripper - NOT SELECTED" (at 194.31 136.36 0) (effects (font (size 1.50 1.50)) (justify left bottom))) (pin "6V") (pin "GND") (pin "PWM") (pin "FB"))
 (embedded_fonts no))
